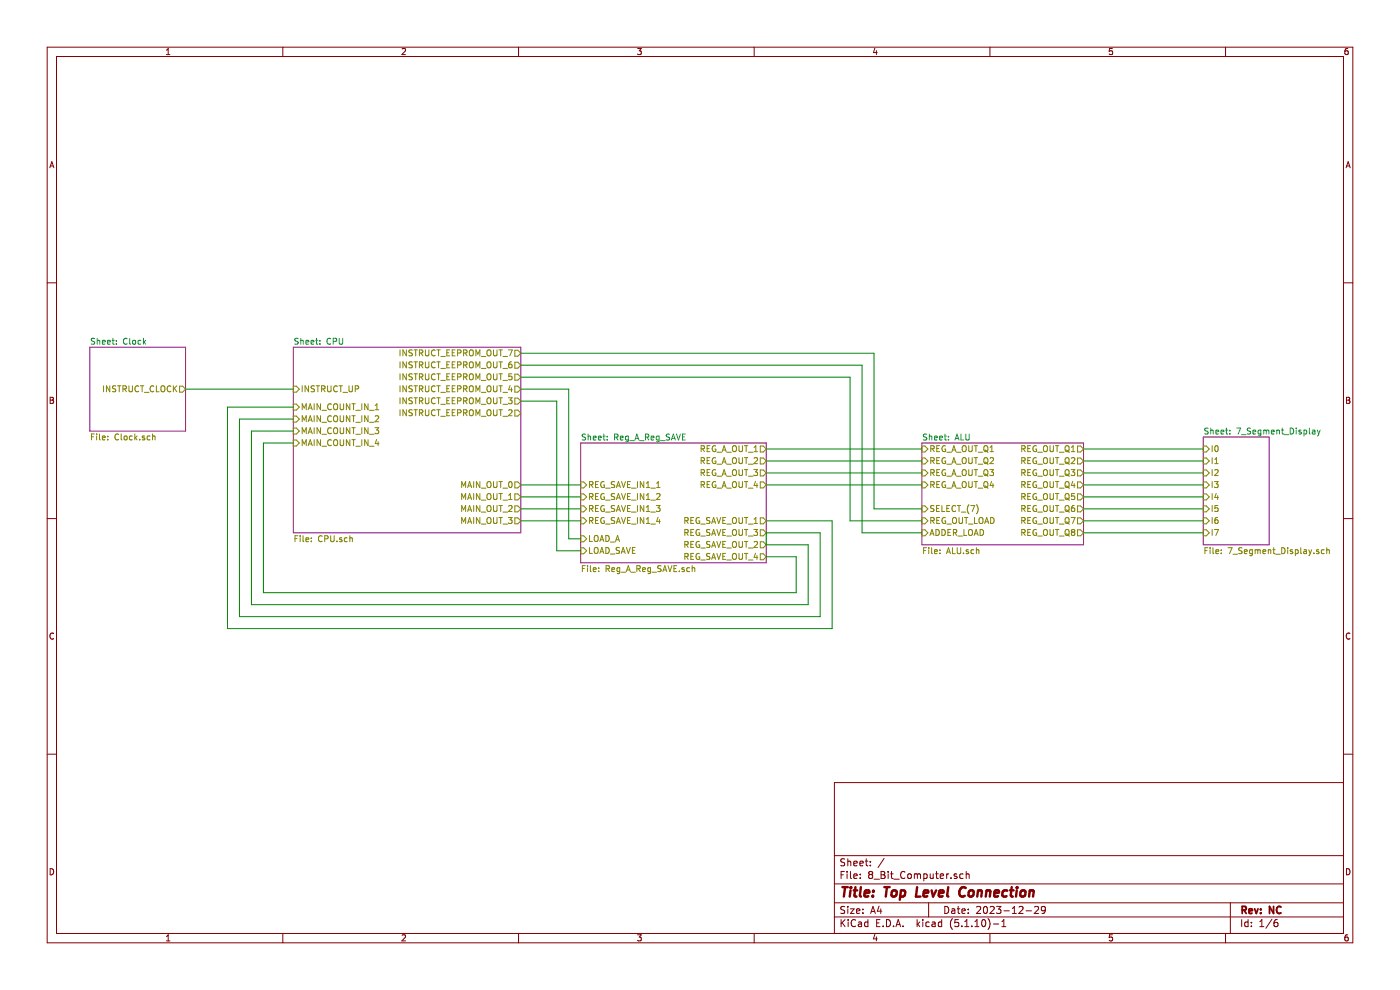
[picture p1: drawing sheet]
EESchema Schematic File Version 4
EELAYER 30 0
EELAYER END
$Descr A4 11693 8268
encoding utf-8
Sheet 1 6
Title "Top Level Connection"
Date "2023-12-29"
Rev "NC"
Comp ""
Comment1 ""
Comment2 ""
Comment3 ""
Comment4 ""
$EndDescr
$Sheet
S 750  2900 800  700 
U 658CA232
F0 "Clock" 50
F1 "Clock.sch" 50
F2 "INSTRUCT_CLOCK" O R 1550 3250 50 
$EndSheet
$Sheet
S 10050 3650 550  900 
U 658DE1F3
F0 "7_Segment_Display" 50
F1 "7_Segment_Display.sch" 50
F2 "I0" I L 10050 3750 50 
F3 "I1" I L 10050 3850 50 
F4 "I2" I L 10050 3950 50 
F5 "I3" I L 10050 4050 50 
F6 "I4" I L 10050 4150 50 
F7 "I5" I L 10050 4250 50 
F8 "I6" I L 10050 4350 50 
F9 "I7" I L 10050 4450 50 
$EndSheet
$Sheet
S 2450 2900 1900 1550
U 658DE259
F0 "CPU" 50
F1 "CPU.sch" 50
F2 "INSTRUCT_UP" I L 2450 3250 50 
F3 "MAIN_COUNT_IN_1" I L 2450 3400 50 
F4 "MAIN_COUNT_IN_2" I L 2450 3500 50 
F5 "MAIN_COUNT_IN_3" I L 2450 3600 50 
F6 "MAIN_COUNT_IN_4" I L 2450 3700 50 
F7 "MAIN_OUT_0" O R 4350 4050 50 
F8 "MAIN_OUT_3" O R 4350 4350 50 
F9 "MAIN_OUT_2" O R 4350 4250 50 
F10 "MAIN_OUT_1" O R 4350 4150 50 
F11 "INSTRUCT_EEPROM_OUT_6" O R 4350 3050 50 
F12 "INSTRUCT_EEPROM_OUT_5" O R 4350 3150 50 
F13 "INSTRUCT_EEPROM_OUT_4" O R 4350 3250 50 
F14 "INSTRUCT_EEPROM_OUT_3" O R 4350 3350 50 
F15 "INSTRUCT_EEPROM_OUT_2" O R 4350 3450 50 
F16 "INSTRUCT_EEPROM_OUT_7" O R 4350 2950 50 
$EndSheet
Wire Wire Line
	4350 4050 4850 4050
Wire Wire Line
	4350 4150 4850 4150
Wire Wire Line
	4850 4250 4350 4250
Wire Wire Line
	4350 4350 4850 4350
$Sheet
S 4850 3700 1550 1000
U 658DE2C6
F0 "Reg_A_Reg_SAVE" 50
F1 "Reg_A_Reg_SAVE.sch" 50
F2 "LOAD_A" I L 4850 4500 50 
F3 "LOAD_SAVE" I L 4850 4600 50 
F4 "REG_SAVE_IN1_1" I L 4850 4050 50 
F5 "REG_SAVE_IN1_2" I L 4850 4150 50 
F6 "REG_SAVE_IN1_3" I L 4850 4250 50 
F7 "REG_SAVE_IN1_4" I L 4850 4350 50 
F8 "REG_A_OUT_1" O R 6400 3750 50 
F9 "REG_SAVE_OUT_4" O R 6400 4650 50 
F10 "REG_SAVE_OUT_3" O R 6400 4450 50 
F11 "REG_SAVE_OUT_2" O R 6400 4550 50 
F12 "REG_SAVE_OUT_1" O R 6400 4350 50 
F13 "REG_A_OUT_2" O R 6400 3850 50 
F14 "REG_A_OUT_3" O R 6400 3950 50 
F15 "REG_A_OUT_4" O R 6400 4050 50 
$EndSheet
$Sheet
S 7700 3700 1350 850 
U 658DE164
F0 "ALU" 50
F1 "ALU.sch" 50
F2 "REG_OUT_Q1" O R 9050 3750 50 
F3 "REG_OUT_Q2" O R 9050 3850 50 
F4 "REG_OUT_Q3" O R 9050 3950 50 
F5 "REG_OUT_Q4" O R 9050 4050 50 
F6 "REG_OUT_Q5" O R 9050 4150 50 
F7 "REG_OUT_Q6" O R 9050 4250 50 
F8 "REG_OUT_Q7" O R 9050 4350 50 
F9 "REG_OUT_Q8" O R 9050 4450 50 
F10 "REG_A_OUT_Q2" I L 7700 3850 50 
F11 "REG_A_OUT_Q3" I L 7700 3950 50 
F12 "REG_A_OUT_Q4" I L 7700 4050 50 
F13 "SELECT_(7)" I L 7700 4250 50 
F14 "REG_A_OUT_Q1" I L 7700 3750 50 
F15 "ADDER_LOAD" I L 7700 4450 50 
F16 "REG_OUT_LOAD" I L 7700 4350 50 
$EndSheet
Wire Wire Line
	6400 3750 7700 3750
Wire Wire Line
	6400 3850 7700 3850
Wire Wire Line
	7700 3950 6400 3950
Wire Wire Line
	6400 4050 7700 4050
Wire Wire Line
	1550 3250 2450 3250
Wire Wire Line
	9050 3750 10050 3750
Wire Wire Line
	9050 3950 10050 3950
Wire Wire Line
	9050 3850 10050 3850
Wire Wire Line
	9050 4050 10050 4050
Wire Wire Line
	9050 4150 10050 4150
Wire Wire Line
	10050 4250 9050 4250
Wire Wire Line
	9050 4350 10050 4350
Wire Wire Line
	9050 4450 10050 4450
Wire Wire Line
	6400 4650 6650 4650
Wire Wire Line
	6650 4650 6650 4950
Wire Wire Line
	6650 4950 2200 4950
Wire Wire Line
	2200 4950 2200 3700
Wire Wire Line
	2200 3700 2450 3700
Wire Wire Line
	2100 3600 2100 5050
Wire Wire Line
	2100 5050 6750 5050
Wire Wire Line
	6750 5050 6750 4550
Wire Wire Line
	6750 4550 6400 4550
Wire Wire Line
	6400 4550 6400 4450
Wire Wire Line
	2100 3600 2450 3600
Wire Wire Line
	6400 4450 6850 4450
Wire Wire Line
	6850 4450 6850 5150
Wire Wire Line
	6850 5150 2000 5150
Wire Wire Line
	2000 5150 2000 3500
Wire Wire Line
	2000 3500 2450 3500
Wire Wire Line
	2450 3400 1900 3400
Wire Wire Line
	1900 3400 1900 5250
Wire Wire Line
	1900 5250 6950 5250
Wire Wire Line
	6950 5250 6950 4350
Wire Wire Line
	6950 4350 6400 4350
Wire Wire Line
	7700 4250 7300 4250
Wire Wire Line
	7300 4250 7300 2950
Wire Wire Line
	7300 2950 4350 2950
Wire Wire Line
	7700 4450 7200 4450
Wire Wire Line
	7200 4450 7200 3050
Wire Wire Line
	7200 3050 4350 3050
Wire Wire Line
	4350 3150 7100 3150
Wire Wire Line
	7100 3150 7100 4350
Wire Wire Line
	7100 4350 7700 4350
Wire Wire Line
	4650 4600 4850 4600
Wire Wire Line
	4850 4500 4750 4500
Wire Wire Line
	4750 3250 4750 4500
Wire Wire Line
	4350 3250 4750 3250
Wire Wire Line
	4350 3350 4650 3350
Wire Wire Line
	4650 3350 4650 4600
$EndSCHEMATC
